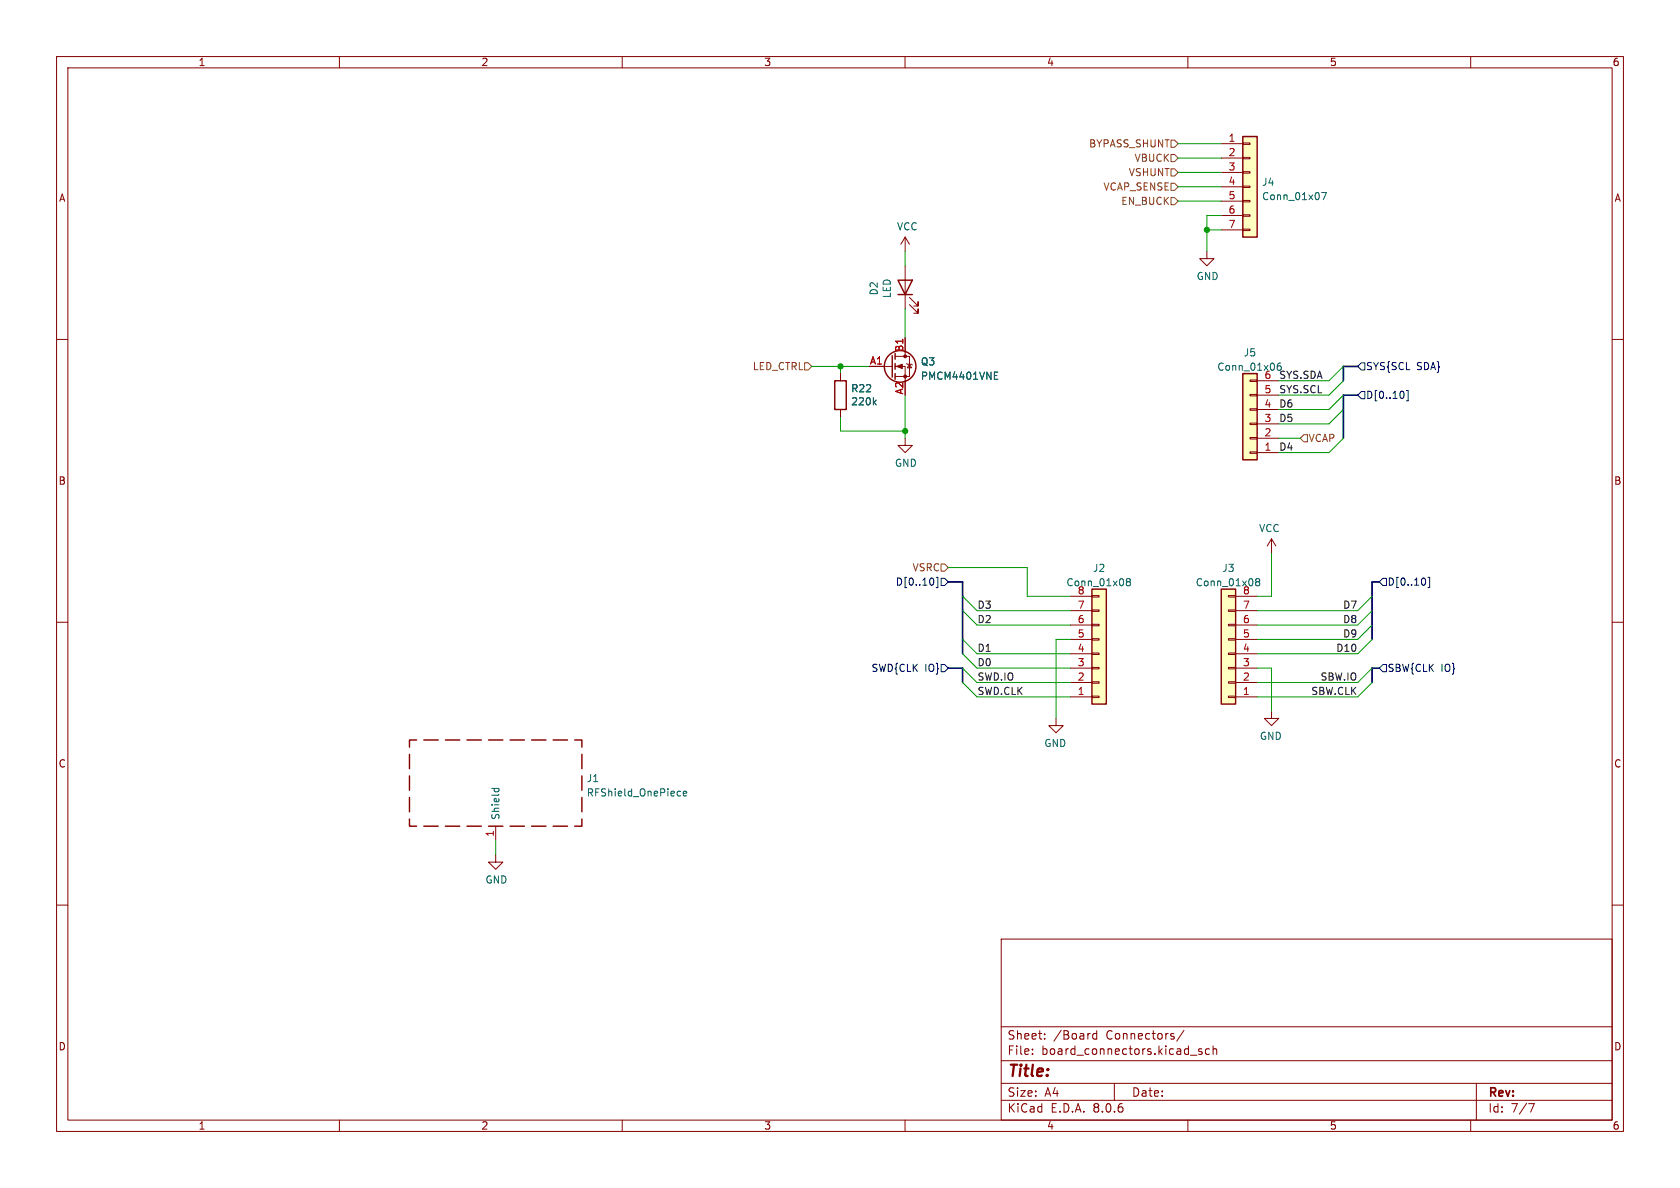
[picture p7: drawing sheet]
<svg xmlns="http://www.w3.org/2000/svg" width="297mm" height="210mm" viewBox="0 0 297 210" stroke-linecap="round" stroke-linejoin="round" font-family="sans-serif">
<g fill="none" stroke="#840000" stroke-width=".18">
<path d="M10 10h277v190h-277zM12 12h273v186h-273zM60 10v2M110 10v2M160 10v2M210 10v2M260 10v2M10 60h2M285 60h2M10 110h2M285 110h2M10 160h2"/>
<path d="M87.6 146.1v2.5M285 160h2M177 166h108v32h-108zM60 198v2M110 198v2M160 198v2M177 194.5h108M177 191.5h108M177 187.5h108M177 181.5h108M182.5 186.3v.1M182.5 185.5v.1"/>
<path d="M184.7 183.6v.1M184.7 182.8v.1M193.9 182.2v1.5M193.9 182.8l-.4-.1-.3 .3v.4l.1 .2h.6M197 191.5v3M209.3 182.1l-1.3 2M210 198v2M210.5 186.5h1.1M212.5 185.5l-.4-.1-.2 .2 .1 .2 .5 .2v.3h-.6M213.8 185.5l-.4-.1-.3 .3v.4l.1 .2h.6M214.5 185.5l.2-.1 .3 .1 .1 .9M214.5 184.9v1.5"/>
<path d="M260 198v2M261 191.5v6.5M270.2 195.1h1l-.6 1.5"/>
</g>
<g fill="none" stroke="#840000" stroke-width=".25">
<path d="M72.4 133.4v2.5M72.4 137.2v2.5M73.7 130.8h-1.3v1.3M74.9 130.8h2.6M78.7 130.8h2.6M82.5 130.8h2.6M86.4 130.8h2.5M90.2 130.8h2.5M94 130.8h2.5M97.8 130.8h2.5M101.6 130.8h1.3v1.3M102.9 133.4v2.5"/>
<path d="M102.9 137.2v2.5M72.4 144.8v1.3h1.3M72.4 141v2.5M74.9 146.1h2.6M78.7 146.1h2.6M82.5 146.1h2.6M86.4 146.1h2.5M90.2 146.1h2.5M94 146.1h2.5M97.8 146.1h2.5M102.9 144.8v1.3h-1.3M102.9 141v2.5"/>
</g>
<path d="M86.9 139.4h1.3M87.4 139.4v.3M88.1 139.4l.1 .3M120.2 139.9h.1M120.3 140.7h-.1M120.8 140.3l.6-.1-.1-.3h-.3l-.2 .1 .1 .7h.4" fill="none" stroke="#006464" stroke-width=".18"/>
<path d="M219.7 66h2.5v15.3h-2.5z" fill="#ffffc2"/>
<g fill="none" stroke="#840000" stroke-width=".18">
<path d="M160 41.9v2.6M160 47v7.6M160 59.7v3.3M160 41.9l-.7 1.3M160 41.9l.8 1.3M160.8 53.8l1.5 1.6v-.8v.8h-.8M160.8 52.6l1.5 1.5v-.8v.8h-.8M213.4 44.5v1.2h1.2l-1.2 1.3-1.3-1.3h1.3M148.6 66v1.3M148.6 72.4v1.3M153.7 64.8h4M158.2 64.8h1.8v2.5"/>
<path d="M158.2 63h2.6v3.5h-2.6M160 77.5v1.2h1.3l-1.3 1.3-1.3-1.3h1.3M160.3 64.3l.1 .1h.8l.1 .1M160.8 64.4l.4 .6h-.8zM221 67.2h1.2v.2h-1.2zM221 69.7h1.2v.3h-1.2zM221 72.3h1.2v.2h-1.2zM221 74.8h1.2v.3h-1.2zM221 77.3h1.2v.3h-1.2zM221 79.9h1.2v.2h-1.2zM222.2 77.5h3.9M222.2 74.9h3.9"/>
<path d="M222.2 72.4h3.9M222.2 69.9h3.9M222.2 67.3h3.9M222.2 80h3.9"/>
</g>
<g fill="none" stroke="#840000" stroke-width=".25">
<path d="M158.7 49.5h2.6l-1.3 2.6zM158.7 52.1h2.6M147.6 67.3h2v5.1h-2zM157.7 62.9v3.8M158.2 62.5v1M158.2 64.3v1M158.2 66v1.1M219.7 66h2.5v15.3h-2.5z"/>
<circle cx="159.1" cy="64.8" r="2.79"/>
</g>
<path d="M154.5 71.1l.4 .5M154.9 70.7l-.5 .5M175.8 66.4h.4M175.8 67.1h.6M175.8 65.8h.6M225.8 64.9l.2-.2h.3l.2 .2v.3M226.4 64.2h-.4a.94 .94 0 0 0-.2 1" fill="none" stroke="#006464" stroke-width=".18"/>
<g fill="#840000" stroke="#840000" stroke-width=".18">
<path d="M158.5 64.8l1-.4v.8z"/>
<circle cx="160" cy="66.5" r=".25"/>
<circle cx="160" cy="63" r=".25"/>
</g>
<path d="M219.7 24.1h2.5v17.8h-2.5z" fill="#ffffc2"/>
<g fill="none" stroke="#840000" stroke-width=".18">
<path d="M215.9 25.4h3.8M215.9 27.9h3.8M215.9 30.5h3.8M215.9 33h3.8M215.9 35.6h3.8M215.9 38.1h3.8M219.7 38h1.3v.2h-1.3zM219.7 35.4h1.3v.3h-1.3zM219.7 32.9h1.3v.2h-1.3zM219.7 30.4h1.3v.2h-1.3zM219.7 27.8h1.3v.3h-1.3zM219.7 25.3h1.3v.2h-1.3z"/>
<path d="M215.9 40.6h3.8M219.7 40.5h1.3v.3h-1.3z"/>
</g>
<path d="M219.7 24.1h2.5v17.8h-2.5z" fill="none" stroke="#840000" stroke-width=".25"/>
<path d="M233.6 34h.9l-.6 1.3" fill="none" stroke="#006464" stroke-width=".18"/>
<path d="M193 104.1h2.6v20.4h-2.6z" fill="#ffffc2"/>
<g fill="none" stroke="#840000" stroke-width=".18">
<path d="M189.2 118.1h3.8M189.2 115.6h3.8M189.2 113h3.8M189.2 110.5h3.8M189.2 108h3.8M189.2 105.4h3.8M193 105.3h1.3v.2h-1.3zM193 107.8h1.3v.3h-1.3zM193 110.4h1.3v.2h-1.3zM193 112.9h1.3v.3h-1.3zM193 115.4h1.3v.3h-1.3zM193 118h1.3v.2h-1.3z"/>
<path d="M189.2 123.2h3.8M189.2 120.7h3.8M193 120.5h1.3v.3h-1.3zM193 123.1h1.3v.2h-1.3z"/>
</g>
<path d="M193 104.1h2.6v20.4h-2.6z" fill="none" stroke="#840000" stroke-width=".25"/>
<path d="M199.4 102.8l-.3-.2 .3-.3h.2l.2 .2-.2 .3M199.4 102.8l-.3 .3 .1 .3 .2 .2 .3-.1 .1-.2v-.3l-.2-.2M199.4 102.8h.2" fill="none" stroke="#006464" stroke-width=".18"/>
<path d="M215.9 104.1h2.5v20.4h-2.5z" fill="#ffffc2"/>
<g fill="none" stroke="#840000" stroke-width=".18">
<path d="M160 59.7v2.5M148.6 66v1.3M148.6 72.4v1.3M153.7 64.8h2.5M224.8 95.3l.8 1.2M224.8 95.3v2.5M224.8 95.3l-.8 1.2M217.2 105.3h1.2v.2h-1.2zM217.2 107.8h1.2v.3h-1.2zM217.2 110.4h1.2v.2h-1.2zM217.2 112.9h1.2v.3h-1.2zM217.2 115.4h1.2v.3h-1.2z"/>
<path d="M217.2 118h1.2v.2h-1.2zM218.4 118.1h3.8M218.4 115.6h3.8M218.4 113h3.8M218.4 110.5h3.8M218.4 108h3.8M218.4 105.4h3.8M186.7 127v1.3h-1.3l1.3 1.2 1.3-1.2h-1.3M217.2 120.5h1.2v.3h-1.2zM217.2 123.1h1.2v.2h-1.2zM218.4 123.2h3.8M218.4 120.7h3.8"/>
<path d="M224.8 125.7v1.3h-1.3l1.3 1.3 1.3-1.3h-1.3M87.6 151.1v1.3h1.3l-1.3 1.3-1.2-1.3h1.2"/>
</g>
<path d="M215.9 104.1h2.5v20.4h-2.5z" fill="none" stroke="#840000" stroke-width=".25"/>
<path d="M154.5 71.1l.4 .5M154.9 70.7l-.5 .5M175.8 66.4h.4M175.8 67.1h.6M175.8 65.8h.6M222.2 102.8l-.2-.2 .2-.3h.3l.2 .2-.2 .3M222.2 102.8l-.2 .3v.3l.2 .2 .4-.1 .1-.2-.1-.3-.1-.2M222.2 102.8h.3" fill="none" stroke="#006464" stroke-width=".18"/>
<path d="M207 34.9h.6l.7 .7-.7 .6h-.6zM207 27.3h.6l.7 .6-.7 .7h-.6zM207 29.8h.6l.7 .7-.7 .6h-.6zM207 32.4h.6l.7 .6-.7 .7h-.6zM207 24.8h.6l.7 .6-.7 .6h-.6zM142.2 64.1h.7l.6 .7-.6 .6h-.7zM230.5 76.8h.6v1.3h-.6l-.6-.6zM166.4 99.7h.6l.6 .6-.6 .7h-.6z" fill="none" stroke="#725600" stroke-width=".18"/>
<path d="M240.7 69.2h.6v1.3h-.6l-.7-.6zM240.7 64.1h.6v1.3h-.6l-.7-.6zM248.1 69.3l.1 .3-.1 .7M248.6 69h.3v1.9h-.3M165 102.3l.1 .4-.1 .6M165.5 102.1h.3v1.8h-.3M166.4 102.2h.6l.6 .7-.6 .6h-.6zM166.4 117.5h.6l.6 .6-.6 .6h-.6zM244.5 102.2h.6v1.3h-.6l-.7-.6zM244.5 117.5h.6v1.2h-.6l-.7-.6zM251.9 102.3l.1 .4-.1 .6M252.4 102.1h.4v1.8h-.4" fill="none" stroke="#000084" stroke-width=".18"/>
<path d="M240 64.8h-2.5v2.5M240 69.9h-2.5v7.6M167.6 102.9h2.6v12.7M167.6 118.1h2.6v2.6M243.8 102.9h-1.2v10.1M243.8 118.1h-1.2v2.6" fill="none" stroke="#000084" stroke-width=".3"/>
<g fill="none" stroke="#009600" stroke-width=".18">
<path d="M208.3 35.6h7.6M208.3 30.5h7.6M208.3 25.4h7.6M208.3 27.9h7.6M208.3 33h7.6M215.9 38.1h-2.5v6.4M160 44.5v2.5M160 54.6v5.1M213.4 40.6h2.5M143.5 64.8h10.2M148.6 64.8v1.2M148.6 73.7v2.5h11.4"/>
<path d="M160 69.9v7.6M226.1 77.5h3.8M237.5 69.9l-2.6 2.5h-8.8M237.5 77.5l-2.6 2.5h-8.8M237.5 67.3l-2.6 2.6h-8.8M237.5 72.4l-2.6 2.5h-8.8M237.5 64.8l-2.6 2.5h-8.8M224.8 97.8v7.6h-2.6M167.6 100.3h14v5.1h7.6M170.2 118.1l2.5 2.6h16.5M170.2 115.6l2.5 2.5h16.5M170.2 113l2.5 2.6h16.5"/>
<path d="M170.2 108l2.5 2.5h16.5M170.2 105.4l2.5 2.6h16.5M189.2 113h-2.5v14M222.2 118.1h2.6v7.6M242.6 118.1l-2.6 2.6h-17.8M242.6 110.5l-2.6 2.5h-17.8M242.6 113l-2.6 2.6h-17.8M242.6 108l-2.6 2.5h-17.8M242.6 105.4l-2.6 2.6h-17.8M170.2 120.7l2.5 2.5h16.5M242.6 120.7l-2.6 2.5h-17.8M87.6 148.6v2.5"/>
</g>
<g fill="#009600" stroke="#009600" stroke-width=".18">
<circle cx="148.6" cy="64.8" r=".46"/>
<circle cx="160" cy="76.2" r=".46"/>
<circle cx="213.4" cy="40.6" r=".46"/>
</g>
<text font-size="2.8" fill="#840000" x="178" y="190.9">Title:</text>
<g font-size="2.1" fill="#840000">
<text x="178" y="184">Sheet:</text>
<text x="186.2" y="184">/Board</text>
<text x="195.6" y="184">Connectors/</text>
<text x="178" y="186.7">File:</text>
<text x="184.1" y="186.7">board_connectors.kicad_sch</text>
<text x="178" y="196.9">KiCad</text>
<text x="178" y="194.1">Size:</text>
<text x="184.7" y="194.1">A4</text>
<text x="185.7" y="196.9">E.D.A.</text>
<text x="193.3" y="196.9">8.0.6</text>
<text x="200" y="194.1">Date:</text>
<text x="263" y="194.3">Rev:</text>
<text x="263" y="196.9">Id:</text>
<text x="267.1" y="196.9">7/7</text>
</g>
<g font-size="1.8" fill="#840000">
<text x="35" y="11.9">1</text>
<text x="85" y="11.9">2</text>
<text x="135" y="11.9">3</text>
<text x="185" y="11.9">4</text>
<text x="235" y="11.9">5</text>
<text x="285" y="11.9">6</text>
<text x="10.3" y="35.9">A</text>
<text x="285.3" y="35.9">A</text>
<text x="10.3" y="85.9">B</text>
<text x="285.3" y="85.9">B</text>
<text x="10.3" y="135.9">C</text>
<text x="285.3" y="135.9">C</text>
<text x="10.3" y="185.9">D</text>
<text x="285.3" y="185.9">D</text>
<text x="35" y="199.9">1</text>
<text x="85" y="199.9">2</text>
<text x="135" y="199.9">3</text>
<text x="185" y="199.9">4</text>
<text x="235" y="199.9">5</text>
<text x="285" y="199.9">6</text>
</g>
<g font-size="1.8" fill="#725600">
<text x="192.4" y="26.3">BYPASS_SHUNT</text>
<text x="200.5" y="28.8">VBUCK</text>
<text x="195" y="33.9">VCAP_SENSE</text>
<text x="199.4" y="31.3">VSHUNT</text>
<text x="198.1" y="36.4">EN_BUCK</text>
<text x="133" y="65.6">LED_CTRL</text>
<text x="231.2" y="78.3">VCAP</text>
<text x="161.2" y="101.2">VSRC</text>
</g>
<g font-size="1.8" fill="#a90000">
<text x="217.1" y="25.1">1</text>
<text x="217.1" y="27.7">2</text>
<text x="217.1" y="30.2">3</text>
<text x="217.1" y="32.8">4</text>
<text x="217.1" y="35.3">5</text>
<text x="217.1" y="37.8">6</text>
<text x="217.1" y="40.4">7</text>
<text x="153.7" y="64.5">A1</text>
<text x="159.8" y="62.3" transform="rotate(-90 159.8 62.3)">B1</text>
<text x="159.8" y="69.8" transform="rotate(-90 159.8 69.8)">A2</text>
<text x="223.4" y="69.6">5</text>
<text x="223.4" y="77.2">2</text>
<text x="223.4" y="74.7">3</text>
<text x="223.4" y="72.1">4</text>
<text x="223.4" y="79.8">1</text>
<text x="190.4" y="107.7">7</text>
<text x="219.6" y="107.7">7</text>
<text x="190.4" y="112.8">5</text>
<text x="190.4" y="110.2">6</text>
<text x="219.6" y="112.8">5</text>
<text x="219.6" y="110.2">6</text>
<text x="190.4" y="117.9">3</text>
<text x="190.4" y="115.3">4</text>
<text x="219.6" y="117.9">3</text>
<text x="219.6" y="115.3">4</text>
<text x="190.4" y="122.9">1</text>
<text x="190.4" y="120.4">2</text>
<text x="219.6" y="122.9">1</text>
<text x="219.6" y="120.4">2</text>
<text x="87.4" y="148" transform="rotate(-90 87.4 148)">1</text>
</g>
<g font-size="1.8" fill="#006464">
<text x="223" y="33">J4</text>
<text x="223" y="35.6">Conn_01x07</text>
<text x="158.5" y="40.9">VCC</text>
<text x="155.4" y="52.3" transform="rotate(-90 155.4 52.3)">D2</text>
<text x="157.7" y="52.8" transform="rotate(-90 157.7 52.8)">LED</text>
<text x="211.5" y="49.7">GND</text>
<text x="162.7" y="64.8">Q3</text>
<text x="215.1" y="65.7">Conn_01x06</text>
<text x="219.8" y="63.2">J5</text>
<text x="150.4" y="69.5">R22</text>
<text x="150.4" y="71.9">220k</text>
<text x="162.7" y="67.3">PMCM4401VNE</text>
<text x="223.4" y="67.1">6</text>
<text x="158.1" y="82.7">GND</text>
<text x="222.5" y="94.3">VCC</text>
<text x="193.1" y="101.3">J2</text>
<text x="216" y="101.3">J3</text>
<text x="188.4" y="103.8">Conn_01x08</text>
<text x="190.4" y="105.2">8</text>
<text x="211.3" y="103.8">Conn_01x08</text>
<text x="219.6" y="105.2">8</text>
<text x="222.6" y="131">GND</text>
<text x="184.5" y="132.3">GND</text>
<text x="103.6" y="138.5">J1</text>
<text x="103.6" y="141">RFShield_OnePiece</text>
<text x="88.5" y="145" transform="rotate(-90 88.5 145)">Shield</text>
<text x="85.7" y="156.4">GND</text>
</g>
<g font-size="1.8" fill="#000084">
<text x="241.4" y="65.6">SYS{SCL</text>
<text x="250.4" y="65.6">SDA}</text>
<text x="241.4" y="70.7">D[0..10]</text>
<text x="158.3" y="103.7">D[0..10]</text>
<text x="245.2" y="103.7">D[0..10]</text>
<text x="154" y="119">SWD{CLK</text>
<text x="163.5" y="119">IO}</text>
<text x="245.2" y="119">SBW{CLK</text>
<text x="254.7" y="119">IO}</text>
</g>
<g font-size="1.8" fill="#0f0f0f">
<text x="226.1" y="67">SYS.SDA</text>
<text x="226.1" y="69.6">SYS.SCL</text>
<text x="226.1" y="74.7">D5</text>
<text x="226.1" y="72.1">D6</text>
<text x="226.1" y="79.7">D4</text>
<text x="172.7" y="107.7">D3</text>
<text x="237.3" y="107.7">D7</text>
<text x="172.7" y="110.2">D2</text>
<text x="237.3" y="112.8">D9</text>
<text x="237.3" y="110.2">D8</text>
<text x="172.7" y="117.8">D0</text>
<text x="172.7" y="115.3">D1</text>
<text x="236.1" y="115.3">D10</text>
<text x="172.7" y="120.4">SWD.IO</text>
<text x="172.7" y="122.9">SWD.CLK</text>
<text x="231.7" y="122.9">SBW.CLK</text>
<text x="233.4" y="120.4">SBW.IO</text>
</g>
</svg>
